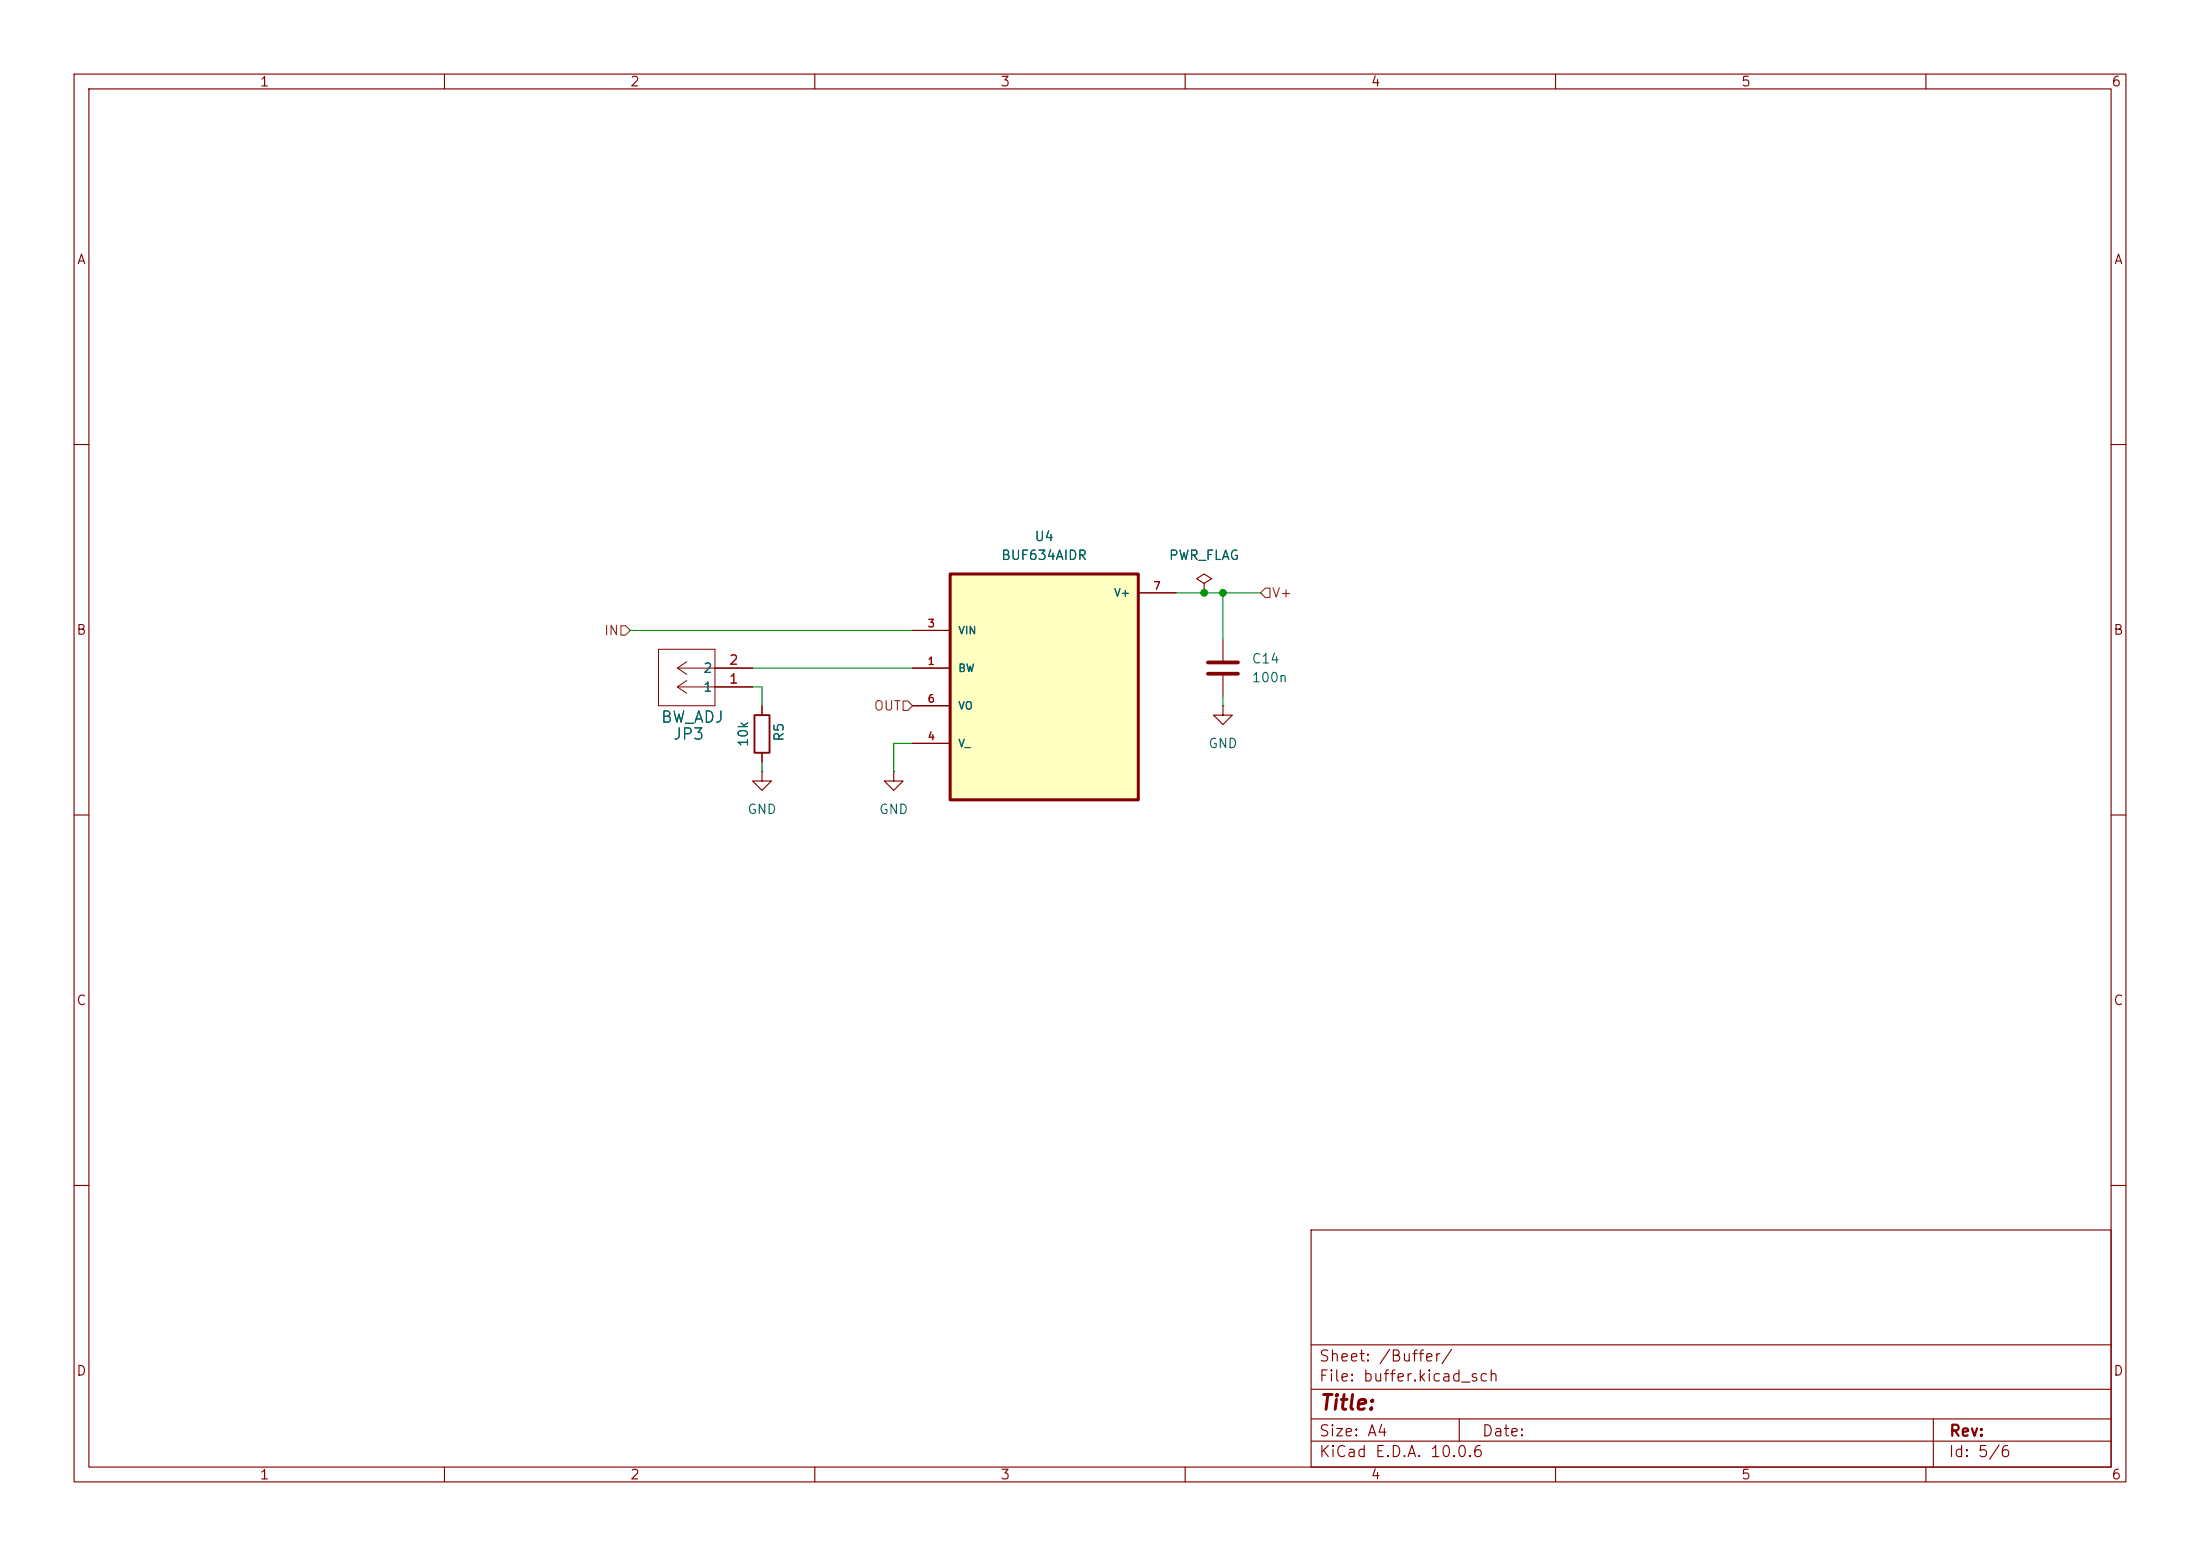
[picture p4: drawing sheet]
<svg xmlns="http://www.w3.org/2000/svg" width="297mm" height="210mm" viewBox="0 0 297 210" stroke-linecap="round" stroke-linejoin="round" font-family="sans-serif">
<g fill="none" stroke="#840000" stroke-width=".15">
<path d="M10 10h277v190h-277zM12 12h273v186h-273zM60 10v2M110 10v2M160 10v2M210 10v2M260 10v2M10 60h2M285 60h2M96.5 92.7h5.1M96.5 90.2h5.1M102.9 95.3v1.2"/>
<path d="M165.1 86.4v2.8M165.1 91.2v2.8M10 110h2M102.9 104.1v1.3h1.2l-1.2 1.3-1.3-1.3h1.3M102.9 104.1h.1M102.9 101.6v1.3M120.6 104.1v1.3h1.3l-1.3 1.3-1.2-1.3h1.2M120.6 104.1h.1M285 110h2M10 160h2M177 166h108v32h-108zM285 160h2"/>
<path d="M60 198v2M110 198v2M160 198v2M177 194.5h108M177 191.5h108M177 187.5h108M177 181.5h108M197 191.5v3M210 198v2M260 198v2M261 191.5v6.5"/>
</g>
<path d="M101.9 96.5h2v5.1h-2z" fill="none" stroke="#840000" stroke-width=".25"/>
<path d="M163.1 90.9h4M163.1 89.4h4" fill="none" stroke="#840000" stroke-width=".51"/>
<path d="M88.9 87.6h7.6v7.7h-7.6zM91.4 92.7h5.1M91.4 92.7l1.3 .9M91.4 90.2h5.1M91.4 90.2l1.3 .8M92.7 91.9l-1.3 .8M92.7 89.3l-1.3 .9" fill="none" stroke="#840000" stroke-width=".14"/>
<path d="M128.3 77.5h25.4v30.5h-25.4z" fill="#ffffc2"/>
<path d="M128.3 77.5h25.4v30.5h-25.4z" fill="none" stroke="#840000" stroke-width=".41"/>
<g fill="none" stroke="#840000" stroke-width=".15">
<path d="M162.6 78.7l1-.6-1-.6-1.1 .6 1.1 .6v1.3M96.5 90.2h5.1M96.5 92.7h5.1M102.9 95.3v1.2M123.2 90.2h5.1M123.2 85.1h5.1M123.2 95.3h5.1M153.7 80h5M162.6 80h.1M165.1 95.3v1.2h1.3l-1.3 1.3-1.3-1.3h1.3M165.1 95.3h.1M102.9 101.6v1.3"/>
<path d="M123.2 100.3h5.1"/>
</g>
<path d="M170.8 79.4h.6v1.2h-.6l-.6-.6zM83.8 84.5h.7l.6 .6-.6 .6h-.7zM121.9 94.6h.7l.6 .7-.6 .6h-.7z" fill="none" stroke="#725600" stroke-width=".15"/>
<path d="M85.1 85.1h38.1M101.6 92.7h1.3v2.6M101.6 90.2h21.6M158.7 80h11.5M165.1 80v6.4M165.1 94v1.3M102.9 102.9v1.2M123.2 100.3h-2.6v3.8" fill="none" stroke="#009600" stroke-width=".15"/>
<g fill="#009600" stroke="#009600" stroke-width=".14">
<circle cx="165.1" cy="80" r=".46"/>
<circle cx="162.6" cy="80" r=".46"/>
</g>
<text font-size="2" fill="#840000" x="178" y="190.8">Title:</text>
<g font-size="1.5" fill="#006464">
<text x="89.1" y="97.9">BW_ADJ</text>
<text x="90.7" y="100.2">JP3</text>
</g>
<g font-size="1.5" fill="#840000">
<text x="178" y="184.1">Sheet: /Buffer/</text>
<text x="178" y="186.8">File: buffer.kicad_sch</text>
<text x="178" y="197">KiCad E.D.A. 10.0.6</text>
<text x="178" y="194.2">Size: A4</text>
<text x="200" y="194.2">Date:</text>
<text x="263" y="197">Id: 5/6</text>
<text x="263" y="194.2">Rev:</text>
</g>
<g font-size="1.3" fill="#840000">
<text x="35" y="12">1</text>
<text x="85" y="12">2</text>
<text x="135" y="12">3</text>
<text x="185" y="12">4</text>
<text x="235" y="12">5</text>
<text x="285" y="12">6</text>
<text x="10.3" y="36">A</text>
<text x="285.3" y="36">A</text>
<text x="10.2" y="86">B</text>
<text x="285.2" y="86">B</text>
<text x="10.2" y="136">C</text>
<text x="285.2" y="136">C</text>
<text x="10.2" y="186">D</text>
<text x="285.2" y="186">D</text>
<text x="35" y="200">1</text>
<text x="85" y="200">2</text>
<text x="135" y="200">3</text>
<text x="185" y="200">4</text>
<text x="235" y="200">5</text>
<text x="285" y="200">6</text>
</g>
<g font-size="1.3" fill="#006464">
<text x="135.1" y="75.9">BUF634AIDR</text>
<text x="139.6" y="73.4">U4</text>
<text x="157.7" y="75.9">PWR_FLAG</text>
<text x="168.9" y="89.9">C14</text>
<text x="94.8" y="93.7">1</text>
<text x="94.8" y="91.1">2</text>
<text x="168.9" y="92.4">100n</text>
<text x="101.3" y="100.9" transform="rotate(-90 101.3 100.9)">10k</text>
<text x="106.1" y="100.2" transform="rotate(-90 106.1 100.2)">R5</text>
<text x="163" y="101.3">GND</text>
<text x="100.8" y="110.2">GND</text>
<text x="118.6" y="110.2">GND</text>
</g>
<g font-size="1.3" fill="#725600">
<text x="171.6" y="81">V+</text>
<text x="81.5" y="86.1">IN</text>
<text x="117.9" y="96.2">OUT</text>
</g>
<g font-size="1.3" fill="#a90000">
<text x="98.3" y="92.6">1</text>
<text x="98.3" y="90">2</text>
</g>
<g font-size="1" fill="#006464">
<text x="150.3" y="80.8">V+</text>
<text x="129.3" y="85.9">VIN</text>
<text x="129.3" y="90.9">BW</text>
<text x="129.3" y="101.1">V_</text>
<text x="129.3" y="96">VO</text>
</g>
<g font-size="1" fill="#a90000">
<text x="155.6" y="79.8">7</text>
<text x="125.1" y="90">1</text>
<text x="125.1" y="84.9">3</text>
<text x="125.1" y="95.1">6</text>
<text x="125.1" y="100.1">4</text>
</g>
</svg>
